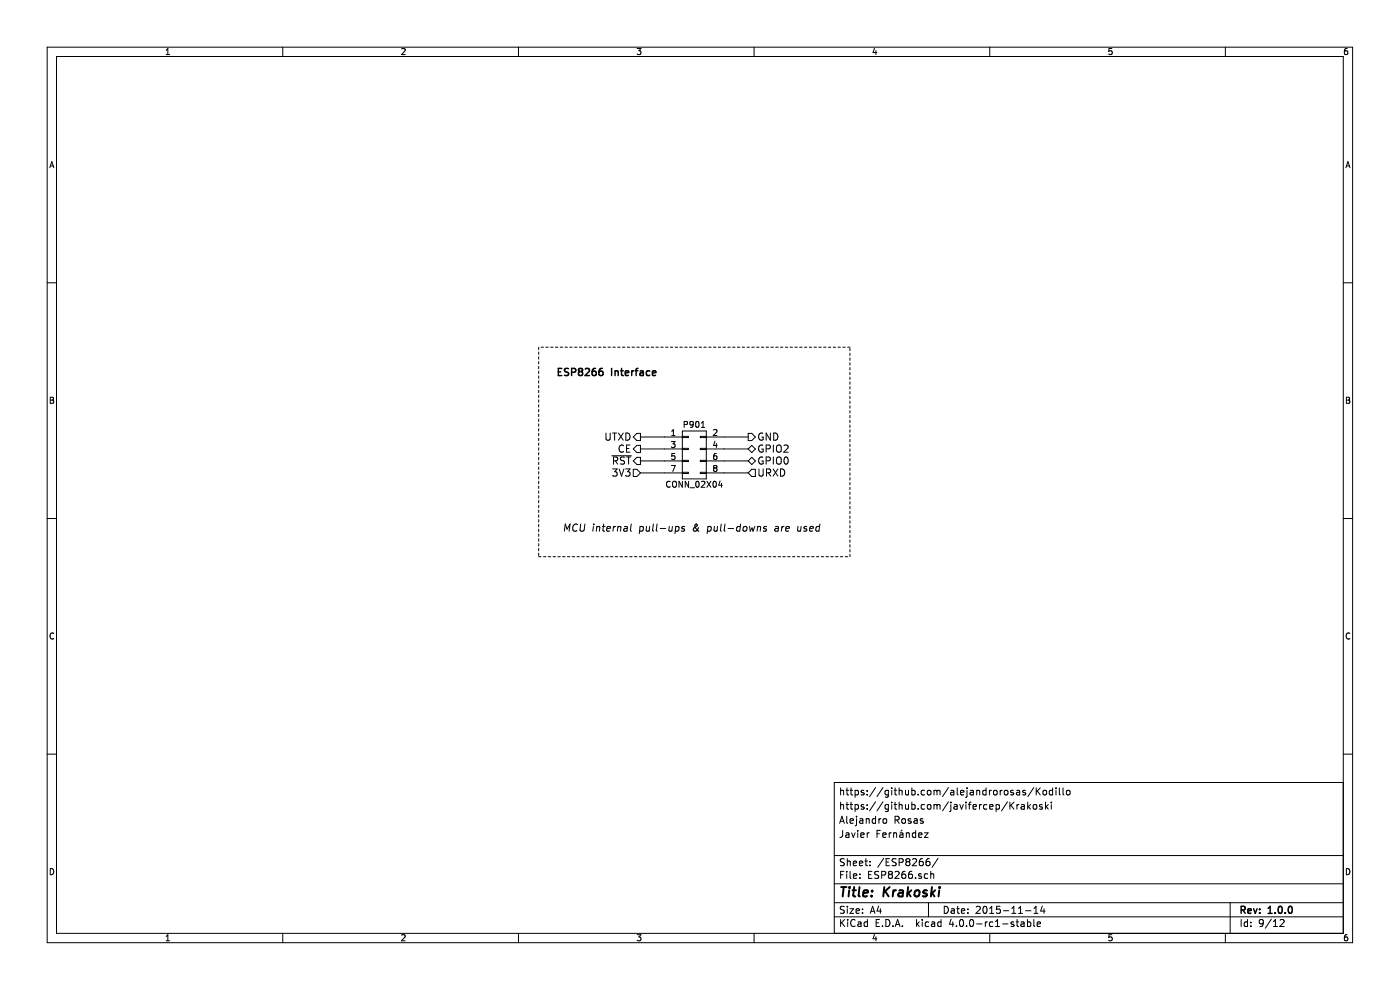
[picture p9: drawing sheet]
EESchema Schematic File Version 2
LIBS:Krakoski-rescue
LIBS:power
LIBS:device
LIBS:transistors
LIBS:conn
LIBS:linear
LIBS:regul
LIBS:74xx
LIBS:cmos4000
LIBS:adc-dac
LIBS:memory
LIBS:xilinx
LIBS:microcontrollers
LIBS:dsp
LIBS:microchip
LIBS:analog_switches
LIBS:motorola
LIBS:texas
LIBS:intel
LIBS:audio
LIBS:interface
LIBS:digital-audio
LIBS:philips
LIBS:display
LIBS:cypress
LIBS:siliconi
LIBS:opto
LIBS:atmel
LIBS:contrib
LIBS:valves
LIBS:ChefLib
LIBS:ComponentLib
LIBS:Krakoski-cache
EELAYER 25 0
EELAYER END
$Descr A4 11693 8268
encoding utf-8
Sheet 9 12
Title "Krakoski"
Date "2015-11-14"
Rev "1.0.0"
Comp ""
Comment1 "Javier Fernández"
Comment2 "Alejandro Rosas"
Comment3 "https://github.com/javifercep/Krakoski"
Comment4 "https://github.com/alejandrorosas/Kodillo"
$EndDescr
$Comp
L CONN_02X04 P901
U 1 1
P 5800 3800
F 0 "P901" H 5800 4050 50  0000 C CNN
F 1 "CONN_02X04" H 5800 3550 50  0000 C CNN
F 2 "Socket_Strips:Socket_Strip_Straight_2x04" H 5800 2600 60  0001 C CNN
F 3 "" H 5800 2600 60  0000 C CNN
	1    5800 3800
	1    0    0    -1  
$EndComp
Text HLabel 5350 3950 0    60   Input ~ 0
3V3
Text HLabel 6250 3650 2    60   Output ~ 0
GND
Text HLabel 5350 3750 0    60   Output ~ 0
CE
Wire Wire Line
	6050 3650 6250 3650
Wire Wire Line
	6050 3750 6250 3750
Wire Wire Line
	6050 3850 6250 3850
Wire Wire Line
	6050 3950 6250 3950
Wire Wire Line
	5550 3650 5350 3650
Wire Wire Line
	5550 3750 5350 3750
Wire Wire Line
	5550 3850 5350 3850
Wire Wire Line
	5550 3950 5350 3950
Wire Notes Line
	4500 2900 4500 4650
Wire Notes Line
	4500 4650 7100 4650
Wire Notes Line
	7100 4650 7100 2900
Wire Notes Line
	7100 2900 4500 2900
Text Notes 4700 4450 0    60   Italic 0
MCU internal pull-ups & pull-downs are used
Text Notes 4650 3150 0    60   ~ 12
ESP8266 Interface
Text HLabel 5350 3850 0    60   Output ~ 0
~RST
Text HLabel 5350 3650 0    60   Output ~ 0
UTXD
Text HLabel 6250 3750 2    60   BiDi ~ 0
GPIO2
Text HLabel 6250 3850 2    60   BiDi ~ 0
GPIO0
Text HLabel 6250 3950 2    60   Input ~ 0
URXD
$EndSCHEMATC
